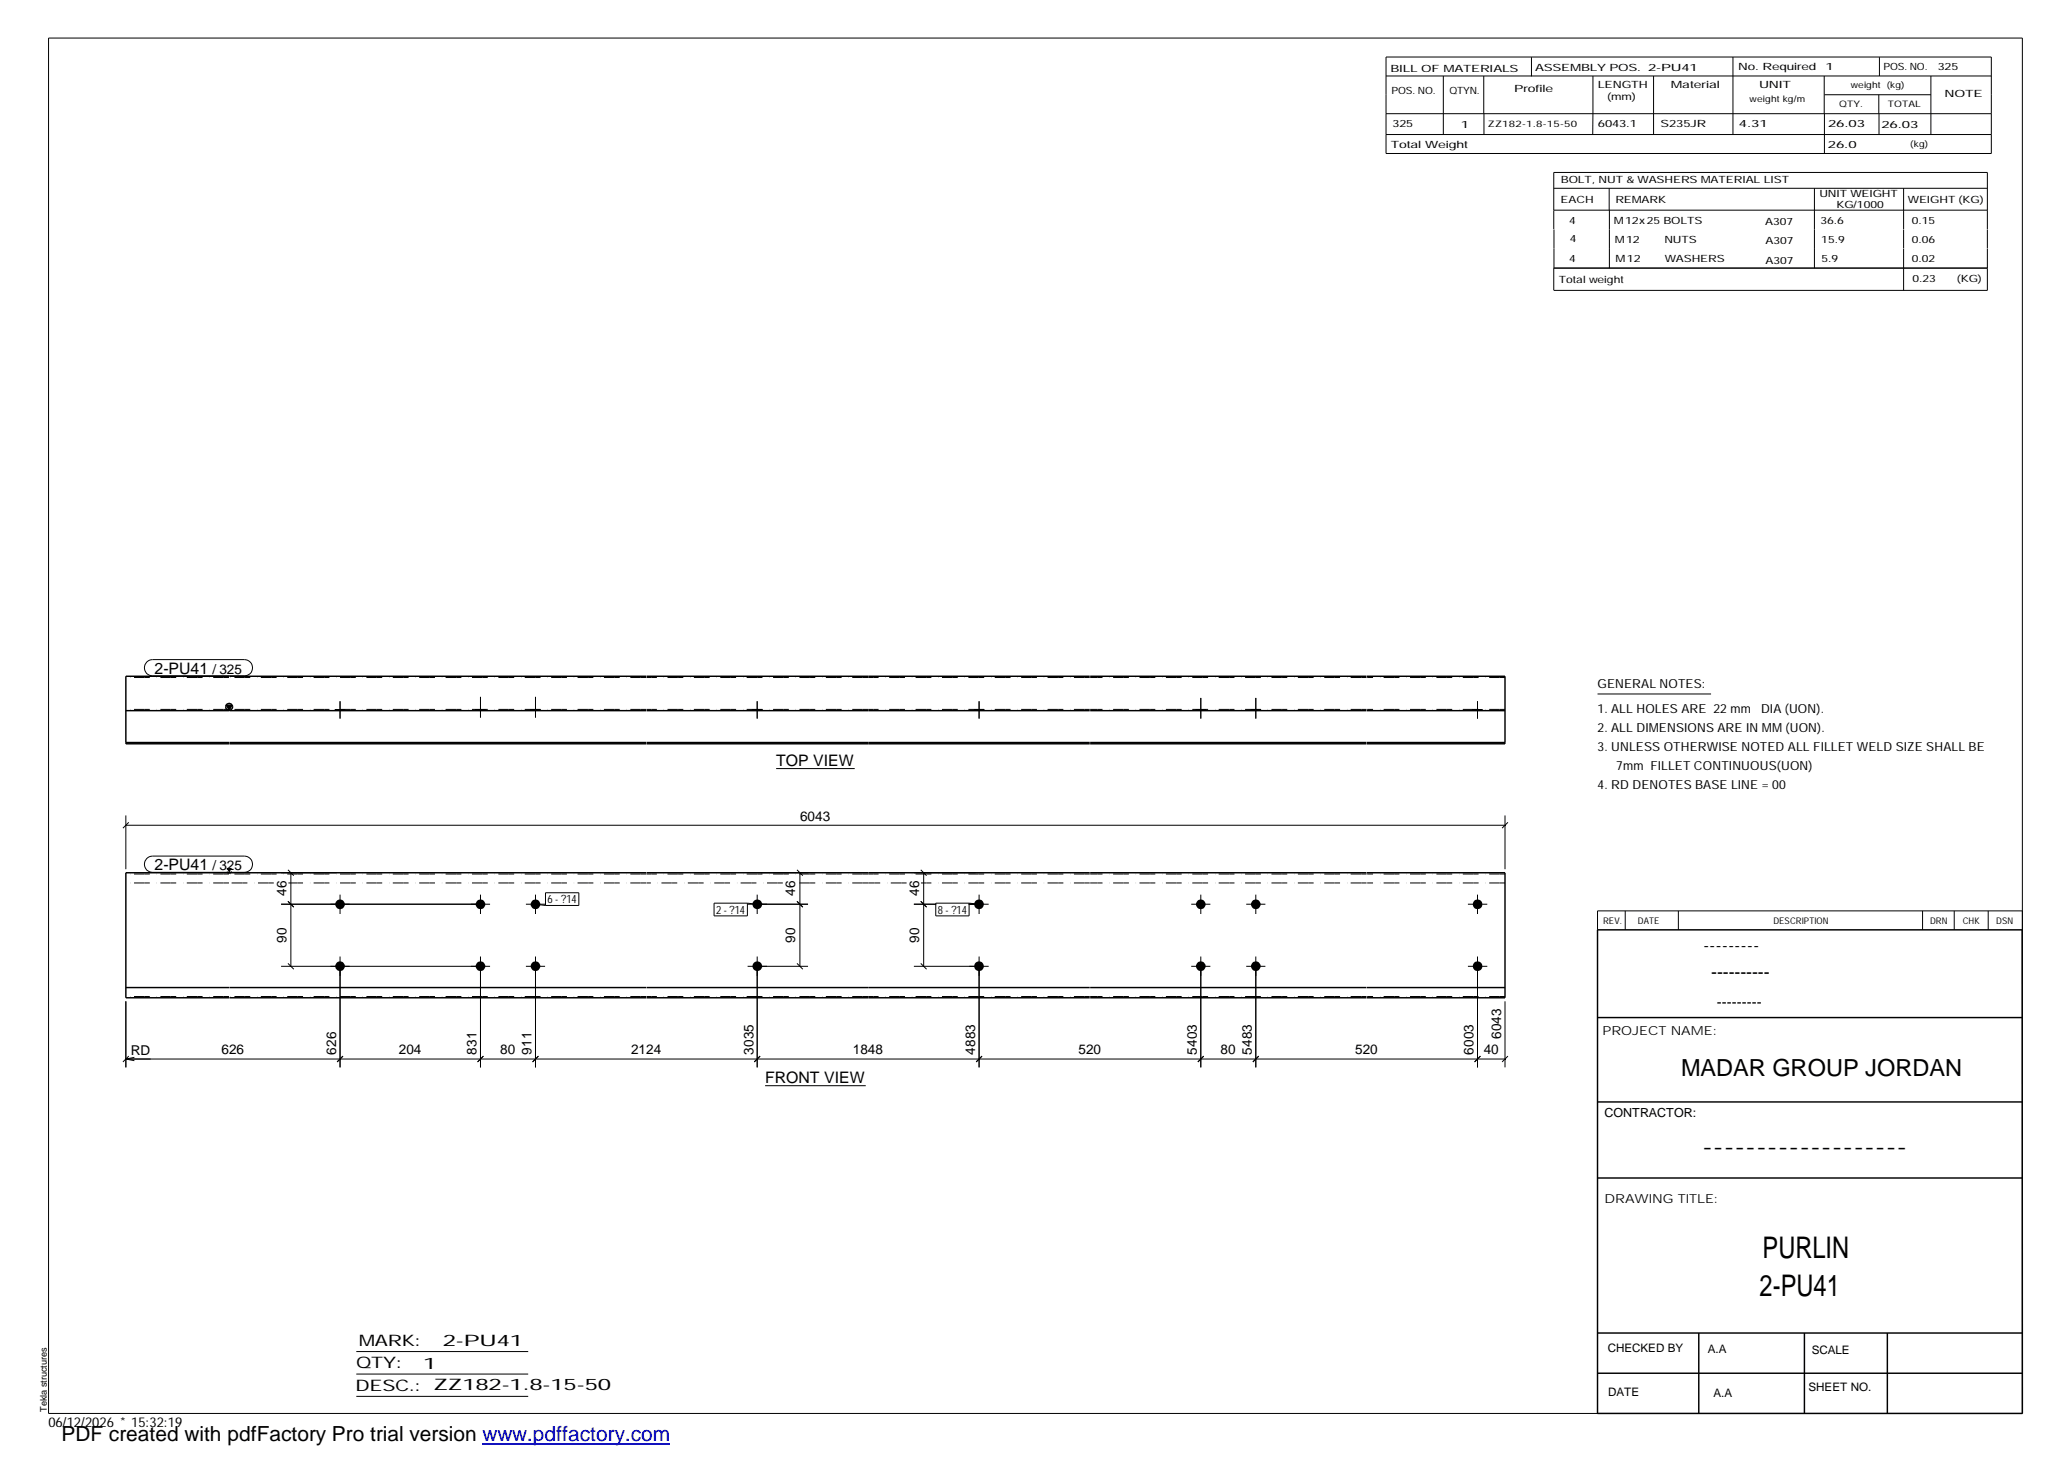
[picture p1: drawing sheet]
<svg xmlns="http://www.w3.org/2000/svg" width="420mm" height="297mm" viewBox="0 0 420 297" stroke-linecap="round" stroke-linejoin="round" font-family="sans-serif">
<g fill="#000">
<path d="M46 143.3h1.1l-.5 1zM46 176.3h1.1l-.5 1z"/>
<path d="M68.1 144.1h2v.3h-2z" fill-rule="evenodd"/>
<path d="M68.1 144.1h2v.3h-2z" fill-rule="evenodd"/>
<path d="M96.6 144.1h2v.3h-2z" fill-rule="evenodd"/>
<path d="M96.6 144.1h2v.3h-2z" fill-rule="evenodd"/>
<path d="M107.8 144.1h2v.3h-2z" fill-rule="evenodd"/>
<path d="M107.8 144.1h2v.3h-2z" fill-rule="evenodd"/>
<path d="M152.9 144.1h2v.3h-2z" fill-rule="evenodd"/>
<path d="M152.9 144.1h2v.3h-2z" fill-rule="evenodd"/>
<path d="M198 144.1h1.9v.3h-1.9z" fill-rule="evenodd"/>
<path d="M198 144.1h1.9v.3h-1.9z" fill-rule="evenodd"/>
<path d="M243 144.1h1.9v.3h-1.9z" fill-rule="evenodd"/>
<path d="M243 144.1h1.9v.3h-1.9z" fill-rule="evenodd"/>
<path d="M254.2 144.1h1.9v.3h-1.9z" fill-rule="evenodd"/>
<path d="M254.2 144.1h1.9v.3h-1.9z" fill-rule="evenodd"/>
<path d="M299.2 144.1h2v.3h-2z" fill-rule="evenodd"/>
<path d="M299.2 144.1h2v.3h-2z" fill-rule="evenodd"/>
<circle cx="69.1" cy="183.7" r=".97"/>
<circle cx="69.1" cy="196.3" r=".97"/>
<circle cx="97.6" cy="196.3" r=".97"/>
<circle cx="97.6" cy="183.7" r=".97"/>
<circle cx="108.8" cy="183.7" r=".97"/>
<circle cx="108.8" cy="196.3" r=".97"/>
<circle cx="153.9" cy="196.3" r=".98"/>
<circle cx="153.9" cy="183.7" r=".98"/>
<circle cx="198.9" cy="183.7" r=".98"/>
<circle cx="198.9" cy="196.3" r=".98"/>
<circle cx="244" cy="183.7" r=".97"/>
<circle cx="244" cy="196.3" r=".97"/>
<circle cx="255.1" cy="183.7" r=".97"/>
<circle cx="255.1" cy="196.3" r=".97"/>
<circle cx="300.2" cy="196.3" r=".99"/>
<circle cx="300.2" cy="183.7" r=".99"/>
</g>
<g fill="none" stroke="#000" stroke-width=".2">
<path d="M9.9 7.7h401v279.5h-401zM281.6 11.6h123v19.6h-123zM281.6 15.4h123M293.2 15.4v11.9M301.5 15.4v7.7M311.1 11.6v3.9M323.6 15.4v11.9M336 15.4v11.9M352.1 11.6v15.7M370.6 15.4v7.7M370.7 19.2h21.6M381.7 19.2v3.9"/>
<path d="M381.8 11.6v3.8M392.3 15.4v11.9M281.6 23.1h123M281.6 27.3h123M301.5 23.1v4.2M315.7 38.3h88.1M326.9 38.3v4.4M368.6 38.3v16.2M370.7 23.1v8.1M381.8 23.1v4.2M386.8 38.3v8.3M315.7 42.7h88.1"/>
<path d="M315.7 46.6v-11.6h88.1v11.6M315.7 46.6v7.9M327 42.7v11.8M386.8 46.6v3.9M386.8 50.6v8.4M403.8 46.6v3.9M403.8 50.6v8.4h-88.1M403.8 54.5h-88.1v4.5M29.8 134.5l.6-.4 .6-.1h18.7a1.65 1.65 0 0 1 1.6 1.7 1.65 1.65 0 0 1-1.6 1.6h-18.7a1.65 1.65 0 0 1-1.5-1 1.65 1.65 0 0 1 .3-1.8zM68.1 144.1v.3M69.1 142.5v3.5M70.1 144.1v.3"/>
<path d="M96.6 144.1v.3M97.6 141.6v4.2M98.6 144.1v.3M107.8 144.1v.3M108.8 141.6v4.2M109.8 144.1v.3M152.9 144.1v.3M153.8 142.5v3.5M154.9 144.1v.3M157.7 156.2h16M198 144.1v.3M198.9 142.5v3.5"/>
<path d="M199.9 144.1v.3M243 144.1v.3M244 141.8v4.2M244.9 144.1v.3M254.2 144.1v.3M255.1 141.8v4.2M256.1 144.1v.3M299.2 144.1v.3M300.2 142.5v3.5M301.2 144.1v.3M324.6 141h23M25.6 167.7h280.2"/>
<path d="M25.6 165.7v10.9M26.2 167.1l-1.2 1.2M29.8 174.4l.6-.3 .6-.2h18.7a1.65 1.65 0 0 1 1.6 1.7 1.65 1.65 0 0 1-1.6 1.6h-18.7a1.65 1.65 0 0 1-1.5-1 1.65 1.65 0 0 1 .3-1.8zM57.1 177.3h11.3M58.5 176.7l1.2 1.2M59.1 177.3v19M154.6 177.3h9.6M161.9 176.7l1.2 1.2M162.5 177.3v19M185.7 177.3h12.5M187.1 176.7l1.2 1.2M187.7 177.3v19"/>
<path d="M305.8 165.7v10.9M306.4 167.1l-1.2 1.2M57.1 196.3h42.5M57.1 183.7h42.5M58.5 195.7l1.2 1.2M58.5 183.1l1.2 1.2M69.1 181.8v3.9M69.1 194.3v22.6M97.6 181.8v3.9M97.6 194.3v22.6M106.8 196.3h3.9M106.8 183.7h3.9"/>
<path d="M108.8 181.8v3.9M108.8 194.3v22.6M108.8 183.7l2 .3M110.8 181.4h6.8v2.6h-6.8zM145.1 183.5h6.7v2.6h-6.7zM151.8 183.5l2 .2M151.9 196.3h12.3M151.9 183.7h12.3M153.8 181.8v3.9M153.8 194.3v22.6M161.9 195.7l1.2 1.2M161.9 183.1l1.2 1.2"/>
<path d="M185.7 196.3h15.2M185.7 183.7h4.5M187.1 195.7l1.2 1.2M187.1 183.1l1.2 1.2M190.1 183.5h6.8v2.6h-6.8zM196.8 183.7h4.1M196.9 183.5l2 .2M198.9 181.8v3.9M198.9 194.3v22.6M242 196.3h3.9M242 183.7h3.9M244 181.8v3.9"/>
<path d="M244 194.3v22.6M253.2 196.3h3.9M253.2 183.7h3.9M255.1 181.8v3.9M255.1 194.3v22.6M298.2 196.3h4M298.2 183.7h4M300.2 181.8v3.9M300.2 194.3v22.6M330.2 185.1v3.8M341 185.1v3.8M390.6 185.1v3.8"/>
<path d="M397 185.1v3.8M403.9 185.1v3.8M410.9 185.1h-86.3v3.8M25.6 203.4v13.5M25.6 215.2h280.2M25.6 215.2l1.7 .3M26.2 214.6l-1.2 1.2M27.3 214.8l-1.7 .4M69.7 214.6l-1.2 1.2M98.2 214.6l-1.2 1.2M109.4 214.6l-1.2 1.2M154.4 214.6l-1.2 1.2"/>
<path d="M199.5 214.6l-1.2 1.2M244.6 214.6l-1.2 1.2M255.7 214.6l-1.1 1.2M300.8 214.6l-1.2 1.2M305.8 203.4v13.5M306.4 214.6l-1.2 1.2M155.4 220.6h20.5M72.4 274.6h34.9M72.4 279.2h34.9M72.4 283.7h34.9"/>
</g>
<g fill="none" stroke="#000" stroke-width=".3">
<path d="M46.5 137.4h-20.9v13.7h20.9M46.6 137.4h84.7M131.4 137.4h90M221.5 137.4h56.1M277.7 137.4h28.1v13.7h-28.1M25.6 150.9h20.9M25.6 144.4h20.9M46 143.3h1.1l-.5 1zM46.6 151.1h84.7M46.6 150.9h84.7M46.6 144.4h84.7M131.4 151.1h90"/>
<path d="M131.4 150.9h90M131.4 144.4h90M221.5 151.1h56.1M221.5 150.9h56.1M221.5 144.4h56.1M277.7 150.9h28.1M277.7 144.4h28.1M46.1 177.2a.69 .69 0 0 0 1 0M46.5 177.2l.1 .1 .1-.1M46.5 177.3h-20.9v25.4h20.9M46.6 177.3h84.7M131.4 177.3h90"/>
<path d="M221.5 177.3h56.1M277.7 177.3h28.1v25.4h-28.1M324.6 188.9h86.2l.1 98.3h-86.3zM25.6 200.6h20.9M46.6 200.6h84.7M46.6 202.7h84.7M131.4 200.6h90M131.4 202.7h90M221.5 200.6h56.1M221.5 202.7h56.1M277.7 200.6h28.1M324.6 206.7h86.3"/>
<path d="M324.6 239.3h86.3M324.6 223.9h86.3M324.6 270.8h86.3M324.6 279h86.3M345.1 270.8v16.4M366.6 270.8v16.4M383.5 270.8v16.4"/>
<circle cx="46.6" cy="143.6" r=".71"/>
</g>
<g fill="none" stroke="#000" stroke-width=".2" stroke-dasharray="1.1 0 2.1 .7 0 1.4" stroke-linecap="butt">
<path d="M46.5 137.7h-20.9M131.3 137.7h-84.7M176.4 137.7h-45M221.4 137.7h-45M277.6 137.7h-56.1M305.8 137.7h-28.1M46.5 144.1h-20.9M131.3 144.1h-84.7M176.4 144.1h-45M221.4 144.1h-45M277.6 144.1h-56.1M305.8 144.1h-28.1"/>
<path d="M46.5 179.4h-20.9M46.5 177.6h-20.9M55.6 179.4h-9M131.3 179.4h-72.7M131.3 177.6h-84.7M159 179.4h-27.6M176.4 179.4h-14.4M176.4 177.6h-45M184.2 179.4h-7.8M221.4 179.4h-34.3M221.4 177.6h-45M277.6 179.4h-56.1"/>
<path d="M277.6 177.6h-56.1M305.8 179.4h-28.1M305.8 177.6h-28.1M46.5 202.5h-20.9M131.3 202.5h-84.7M176.4 202.5h-45M221.4 202.5h-45M277.6 202.5h-56.1M305.8 202.5h-28.1"/>
</g>
<path d="M98 293.3h38.2" fill="none" stroke="#00f" stroke-width=".3"/>
<g font-size="6.1">
<text x="358.1" y="255.5">PURLIN</text>
<text x="357.5" y="263.3">2-PU41</text>
</g>
<text font-size="4.8" x="341.5" y="218.6">MADAR GROUP JORDAN</text>
<text font-size="4.2" x="12.5" y="292.7">PDF created with pdfFactory Pro trial version www.pdffactory.com</text>
<g font-size="3.6">
<text x="346.1" y="193.2">---------</text>
<text x="347.7" y="198.6">----------</text>
<text x="345.8" y="234.2">-------------------</text>
</g>
<g font-size="3.2">
<text x="31.4" y="136.9">2-PU41</text>
<text x="157.7" y="155.6">TOP VIEW</text>
<text x="31.4" y="176.8">2-PU41</text>
<text x="155.4" y="220.1">FRONT VIEW</text>
<text x="72.9" y="273.5">MARK:</text>
<text x="90" y="273.5">2-PU41</text>
<text x="72.4" y="278">QTY:</text>
<text x="86" y="278.1">1</text>
<text x="72.2" y="282.6">DESC.:</text>
<text x="88.1" y="282.4">ZZ182-1.8-15-50</text>
</g>
<text font-size="3" x="348.8" y="204.5">---------</text>
<g font-size="2.8">
<text x="43.2" y="136.9">/ 325</text>
<text x="162.6" y="166.7">6043</text>
<text x="43.2" y="176.8">/ 325</text>
<text x="58.2" y="182.1" transform="rotate(-90 58.2 182.1)">46</text>
<text x="161.6" y="182.1" transform="rotate(-90 161.6 182.1)">46</text>
<text x="186.7" y="182.1" transform="rotate(-90 186.7 182.1)">46</text>
<text x="58.2" y="191.6" transform="rotate(-90 58.2 191.6)">90</text>
<text x="161.6" y="191.6" transform="rotate(-90 161.6 191.6)">90</text>
<text x="186.7" y="191.6" transform="rotate(-90 186.7 191.6)">90</text>
<text x="26.6" y="214.3">RD</text>
<text x="45" y="214.2">626</text>
<text x="68.3" y="214.3" transform="rotate(-90 68.3 214.3)">626</text>
<text x="81" y="214.2">204</text>
<text x="96.8" y="214.3" transform="rotate(-90 96.8 214.3)">831</text>
<text x="101.6" y="214.2">80</text>
<text x="108" y="214.3" transform="rotate(-90 108 214.3)">911</text>
<text x="128.2" y="214.2">2124</text>
<text x="153.1" y="214.3" transform="rotate(-90 153.1 214.3)">3035</text>
<text x="173.3" y="214.2">1848</text>
<text x="198.1" y="214.3" transform="rotate(-90 198.1 214.3)">4883</text>
<text x="219.1" y="214.2">520</text>
<text x="243.2" y="214.3" transform="rotate(-90 243.2 214.3)">5403</text>
<text x="248" y="214.2">80</text>
<text x="254.3" y="214.3" transform="rotate(-90 254.3 214.3)">5483</text>
<text x="275.3" y="214.2">520</text>
<text x="299.4" y="214.3" transform="rotate(-90 299.4 214.3)">6003</text>
<text x="301.5" y="214.2">40</text>
<text x="305" y="211.1" transform="rotate(-90 305 211.1)">6043</text>
<text x="9.8" y="290">06/12/2026 * 15:32:19</text>
</g>
<g font-size="2.5">
<text x="324.6" y="139.9">GENERAL NOTES:</text>
<text x="324.6" y="148.7">2. ALL DIMENSIONS ARE IN MM (UON).</text>
<text x="324.6" y="144.9">1. ALL HOLES ARE 22 mm</text>
<text x="357.8" y="144.9">DIA (UON).</text>
<text x="324.6" y="152.5">3. UNLESS OTHERWISE NOTED ALL FILLET WELD SIZE SHALL BE</text>
<text x="324.6" y="160.2">4. RD DENOTES BASE LINE = 00</text>
<text x="328.4" y="156.4">7mm FILLET CONTINUOUS(UON)</text>
<text x="325.6" y="210.3">PROJECT NAME:</text>
<text x="326" y="226.9">CONTRACTOR:</text>
<text x="326" y="244.4">DRAWING TITLE:</text>
</g>
<g font-size="2.4">
<text x="326.7" y="274.7">CHECKED BY</text>
<text x="347" y="275">A.A</text>
<text x="368.1" y="275.1">SCALE</text>
<text x="326.7" y="283.6">DATE</text>
<text x="348.1" y="283.9">A.A</text>
<text x="367.5" y="282.6">SHEET NO.</text>
</g>
<g font-size="2.3">
<text x="111.3" y="183.5">6 - ?14</text>
<text x="145.5" y="185.7">2 - ?14</text>
<text x="190.5" y="185.7">8 - ?14</text>
</g>
<g font-size="2">
<text x="282.5" y="14.6">BILL OF MATERIALS</text>
<text x="311.9" y="14.4">ASSEMBLY POS.</text>
<text x="324.6" y="17.9">LENGTH</text>
<text x="334.9" y="14.4">2-PU41</text>
<text x="339.5" y="17.9">Material</text>
<text x="353.1" y="14.2">No. Required</text>
<text x="357.4" y="17.9">UNIT</text>
<text x="370.9" y="14.2">1</text>
<text x="382.7" y="14.2">POS. NO.</text>
<text x="393.7" y="14.3">325</text>
<text x="282.7" y="19.1">POS. NO.</text>
<text x="294.5" y="19">QTYN.</text>
<text x="307.6" y="18.7">Profile</text>
<text x="326.5" y="20.4">(mm)</text>
<text x="395.1" y="19.6">NOTE</text>
<text x="282.9" y="25.8">325</text>
<text x="296.8" y="26">1</text>
<text x="324.7" y="25.9">6043.1</text>
<text x="337.4" y="25.9">S235JR</text>
<text x="353.3" y="25.9">4.31</text>
<text x="371.4" y="25.9">26.03</text>
<text x="382.3" y="25.9">26.03</text>
<text x="282.6" y="30.1">Total Weight</text>
<text x="371.4" y="30">26.0</text>
<text x="317.1" y="41.3">EACH</text>
<text x="317.1" y="37.2">BOLT, NUT &amp; WASHERS MATERIAL LIST</text>
<text x="328.2" y="41.3">REMARK</text>
<text x="369.7" y="40.1">UNIT WEIGHT</text>
<text x="387.6" y="41.2">WEIGHT (KG)</text>
<text x="318.8" y="45.4">4</text>
<text x="327.9" y="45.6">M12x25 BOLTS</text>
<text x="358.6" y="45.6">A307</text>
<text x="369.9" y="45.5">36.6</text>
<text x="373.1" y="42.2">KG/1000</text>
<text x="388.4" y="45.5">0.15</text>
<text x="318.8" y="53.3">4</text>
<text x="318.9" y="49.2">4</text>
<text x="328.1" y="49.3">M12</text>
<text x="328.3" y="53.3">M12</text>
<text x="338.2" y="49.4">NUTS</text>
<text x="338.2" y="53.3">WASHERS</text>
<text x="358.7" y="49.6">A307</text>
<text x="358.7" y="53.5">A307</text>
<text x="370" y="49.3">15.9</text>
<text x="370.1" y="53.2">5.9</text>
<text x="388.4" y="49.4">0.06</text>
<text x="388.4" y="53.3">0.02</text>
<text x="316.7" y="57.5">Total weight</text>
<text x="388.6" y="57.3">0.23</text>
<text x="397.6" y="57.3">(KG)</text>
</g>
<g font-size="1.9">
<text x="325.7" y="187.8">REV.</text>
<text x="332.8" y="187.6">DATE</text>
<text x="360.3" y="187.7">DESCRIPTION</text>
<text x="392.1" y="187.6">DRN</text>
<text x="398.8" y="187.6">CHK</text>
<text x="405.6" y="187.7">DSN</text>
<text x="9.5" y="286.8" transform="rotate(-90 9.5 286.8)">Tekla structures</text>
</g>
<g font-size="1.8">
<text x="376" y="17.9">weight (kg)</text>
<text x="355.5" y="20.7">weight kg/m</text>
<text x="373.6" y="21.7">QTY.</text>
<text x="383.5" y="21.8">TOTAL</text>
<text x="302.3" y="25.9">ZZ182-1.8-15-50</text>
<text x="388.1" y="29.8">(kg)</text>
</g>
</svg>
